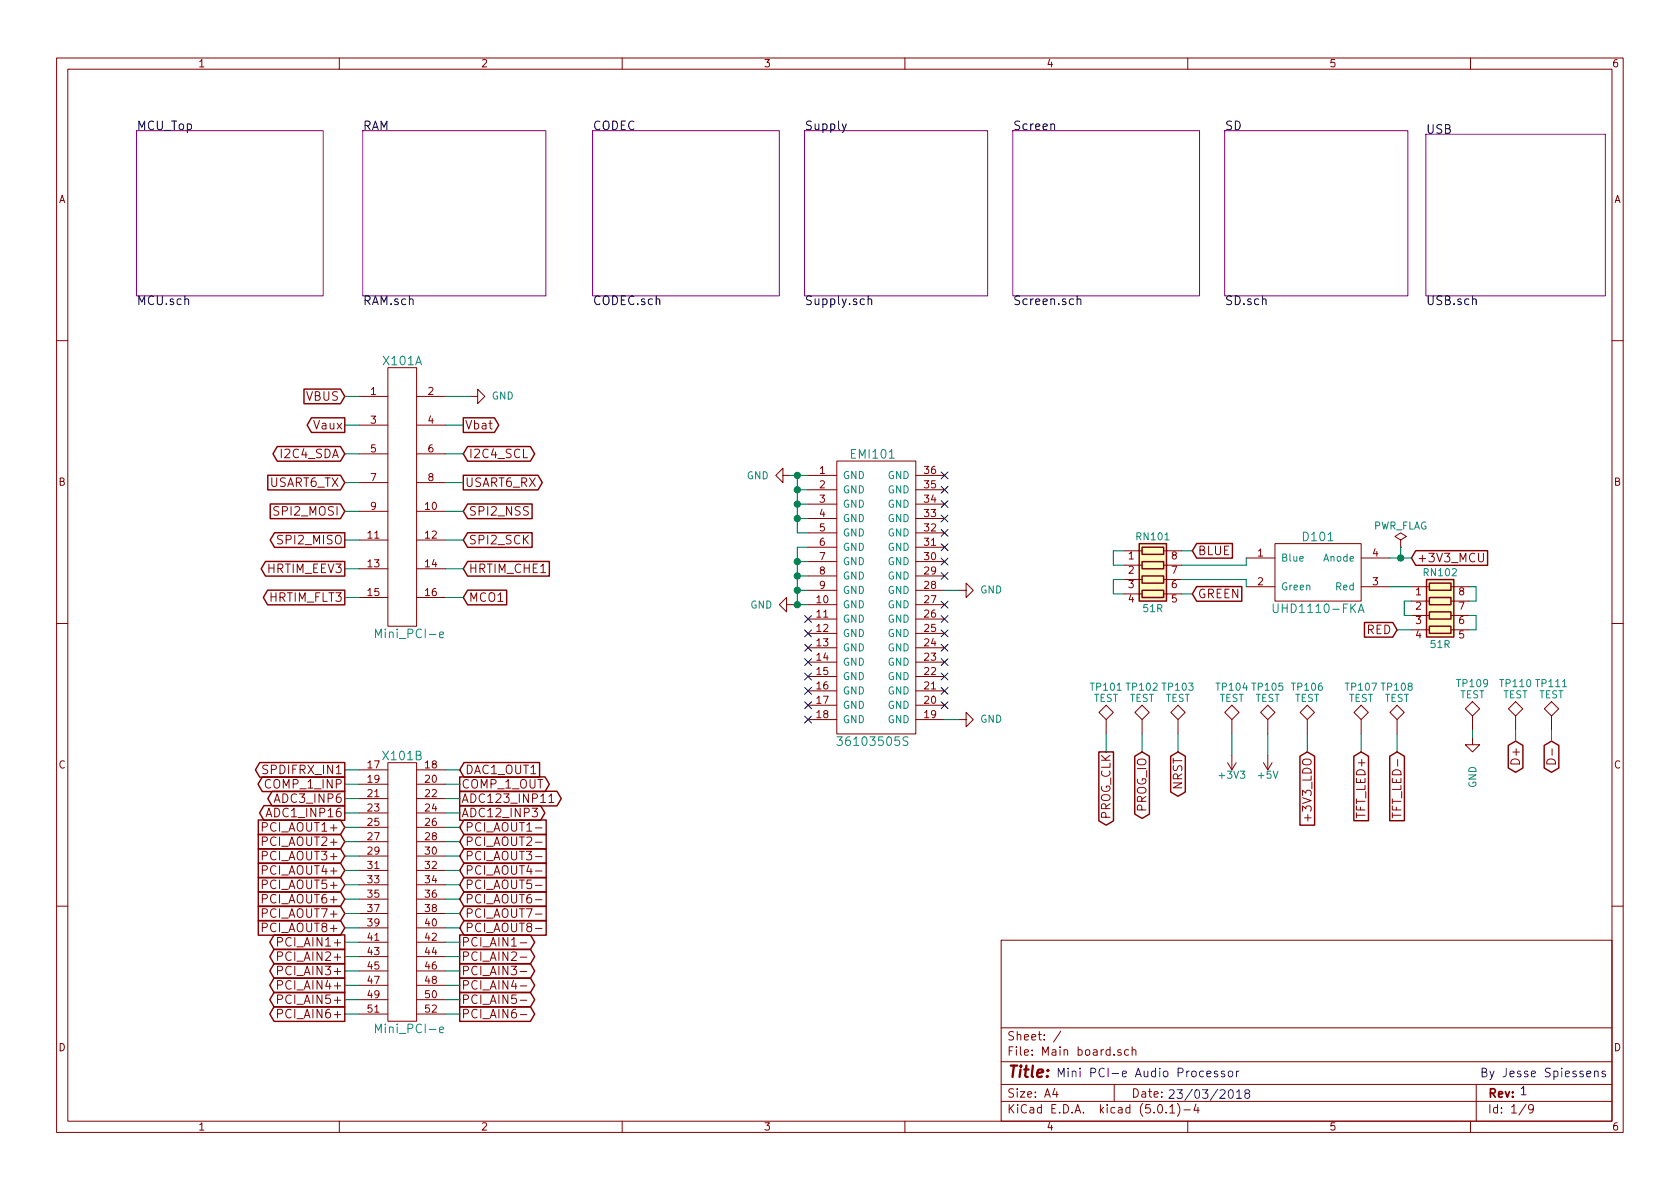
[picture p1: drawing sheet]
EESchema Schematic File Version 2
LIBS:power
LIBS:device
LIBS:switches
LIBS:relays
LIBS:motors
LIBS:transistors
LIBS:conn
LIBS:linear
LIBS:regul
LIBS:74xx
LIBS:cmos4000
LIBS:adc-dac
LIBS:memory
LIBS:xilinx
LIBS:microcontrollers
LIBS:dsp
LIBS:microchip
LIBS:analog_switches
LIBS:motorola
LIBS:texas
LIBS:intel
LIBS:audio
LIBS:interface
LIBS:digital-audio
LIBS:philips
LIBS:display
LIBS:cypress
LIBS:siliconi
LIBS:opto
LIBS:atmel
LIBS:contrib
LIBS:valves
LIBS:STM32
LIBS:SDRAM
LIBS:CODEC
LIBS:TVS_ARRAY
LIBS:BUCK
LIBS:LDO
LIBS:BOOST
LIBS:CONNECTOR
LIBS:POWER_SW
LIBS:EMI_GASKET
LIBS:LED
LIBS:Main board-cache
EELAYER 25 0
EELAYER END
$Descr A4 11693 8268
encoding utf-8
Sheet 1 9
Title ""
Date ""
Rev ""
Comp ""
Comment1 ""
Comment2 ""
Comment3 ""
Comment4 ""
$EndDescr
$Sheet
S 950  900  1300 1150
U 5AA8D7F6
F0 "MCU_Top" 60
F1 "MCU.sch" 60
$EndSheet
$Sheet
S 2525 900  1275 1150
U 5AB077F7
F0 "RAM" 60
F1 "RAM.sch" 60
$EndSheet
$Sheet
S 4125 900  1300 1150
U 5AB6C96B
F0 "CODEC" 60
F1 "CODEC.sch" 60
$EndSheet
$Sheet
S 5600 900  1275 1150
U 5AB94A77
F0 "Supply" 60
F1 "Supply.sch" 60
$EndSheet
$Sheet
S 7050 900  1300 1150
U 5AB94C78
F0 "Screen" 60
F1 "Screen.sch" 60
$EndSheet
$Sheet
S 8525 900  1275 1150
U 5ABCB82D
F0 "SD" 60
F1 "SD.sch" 60
$EndSheet
$Sheet
S 9925 925  1250 1125
U 5ABD5B5A
F0 "USB" 60
F1 "USB.sch" 60
$EndSheet
$Comp
L Mini_PCI-e X101
U 1 1
P 2800 3450
F 0 "X101" H 2800 4400 60  0000 C CNN
F 1 "Mini_PCI-e" H 2850 2500 60  0000 C CNN
F 2 "PCI-e:Mini_PCI-e" H 2700 2950 60  0001 C CNN
F 3 "" H 2700 2950 60  0001 C CNN
	1    2800 3450
	1    0    0    -1  
$EndComp
$Comp
L Mini_PCI-e X101
U 2 1
P 2800 6200
F 0 "X101" H 2800 7150 60  0000 C CNN
F 1 "Mini_PCI-e" H 2850 5250 60  0000 C CNN
F 2 "PCI-e:Mini_PCI-e" H 2700 5700 60  0001 C CNN
F 3 "" H 2700 5700 60  0001 C CNN
	2    2800 6200
	1    0    0    -1  
$EndComp
Text GLabel 2400 2750 0    60   Input ~ 0
VBUS
Text GLabel 2400 2950 0    60   Output ~ 0
Vaux
Text GLabel 2400 3150 0    60   BiDi ~ 0
I2C4_SDA
Text GLabel 2400 3350 0    60   Input ~ 0
USART6_TX
Text GLabel 2400 3550 0    60   Input ~ 0
SPI2_MOSI
Text GLabel 2400 3750 0    60   Output ~ 0
SPI2_MISO
Text GLabel 2400 3950 0    60   Output ~ 0
HRTIM_EEV3
$Comp
L GND #PWR01
U 1 1
P 3275 2750
F 0 "#PWR01" H 3275 2500 50  0001 C CNN
F 1 "GND" V 3275 2525 50  0000 C CNN
F 2 "" H 3275 2750 50  0001 C CNN
F 3 "" H 3275 2750 50  0001 C CNN
	1    3275 2750
	0    -1   -1   0   
$EndComp
Text GLabel 3225 2950 2    60   Output ~ 0
Vbat
Text GLabel 3225 3150 2    60   BiDi ~ 0
I2C4_SCL
Text GLabel 3225 3350 2    60   Output ~ 0
USART6_RX
Text GLabel 3225 3550 2    60   Input ~ 0
SPI2_NSS
Text GLabel 3225 3750 2    60   Input ~ 0
SPI2_SCK
Text GLabel 3225 3950 2    60   Input ~ 0
HRTIM_CHE1
Text GLabel 3225 4150 2    60   Input ~ 0
MCO1
Text GLabel 3200 5450 2    60   Output ~ 0
COMP_1_OUT
Text GLabel 2400 5450 0    60   Output ~ 0
COMP_1_INP
Text GLabel 2400 5350 0    60   Output ~ 0
SPDIFRX_IN1
Text GLabel 3200 5350 2    60   Input ~ 0
DAC1_OUT1
Text GLabel 2400 5550 0    60   Output ~ 0
ADC3_INP6
Text GLabel 2400 5650 0    60   Output ~ 0
ADC1_INP16
Text GLabel 3200 5550 2    60   Output ~ 0
ADC123_INP11
Text GLabel 3200 5650 2    60   Output ~ 0
ADC12_INP3
Text GLabel 2400 6550 0    60   Output ~ 0
PCI_AIN1+
Text GLabel 2400 6650 0    60   Output ~ 0
PCI_AIN2+
Text GLabel 2400 6750 0    60   Output ~ 0
PCI_AIN3+
Text GLabel 2400 6850 0    60   Output ~ 0
PCI_AIN4+
Text GLabel 2400 6950 0    60   Output ~ 0
PCI_AIN5+
Text GLabel 2400 7050 0    60   Output ~ 0
PCI_AIN6+
Text GLabel 2400 5750 0    60   Input ~ 0
PCI_AOUT1+
Text GLabel 2400 5850 0    60   Input ~ 0
PCI_AOUT2+
Text GLabel 2400 5950 0    60   Input ~ 0
PCI_AOUT3+
Text GLabel 2400 6050 0    60   Input ~ 0
PCI_AOUT4+
Text GLabel 2400 6150 0    60   Input ~ 0
PCI_AOUT5+
Text GLabel 2400 6250 0    60   Input ~ 0
PCI_AOUT6+
Text GLabel 2400 6350 0    60   Input ~ 0
PCI_AOUT7+
Text GLabel 2400 6450 0    60   Input ~ 0
PCI_AOUT8+
Text GLabel 3200 6550 2    60   Output ~ 0
PCI_AIN1-
Text GLabel 3200 6650 2    60   Output ~ 0
PCI_AIN2-
Text GLabel 3200 6750 2    60   Output ~ 0
PCI_AIN3-
Text GLabel 3200 6850 2    60   Output ~ 0
PCI_AIN4-
Text GLabel 3200 6950 2    60   Output ~ 0
PCI_AIN5-
Text GLabel 3200 7050 2    60   Output ~ 0
PCI_AIN6-
Text GLabel 3200 5750 2    60   Input ~ 0
PCI_AOUT1-
Text GLabel 3200 5850 2    60   Input ~ 0
PCI_AOUT2-
Text GLabel 3200 5950 2    60   Input ~ 0
PCI_AOUT3-
Text GLabel 3200 6050 2    60   Input ~ 0
PCI_AOUT4-
Text GLabel 3200 6150 2    60   Input ~ 0
PCI_AOUT5-
Text GLabel 3200 6250 2    60   Input ~ 0
PCI_AOUT6-
Text GLabel 3200 6350 2    60   Input ~ 0
PCI_AOUT7-
Text GLabel 3200 6450 2    60   Input ~ 0
PCI_AOUT8-
$Comp
L 36103505S EMI101
U 1 1
P 6075 4150
F 0 "EMI101" H 6075 5150 60  0000 C CNN
F 1 "36103505S" H 6075 3150 60  0000 C CNN
F 2 "EMI:36103505S" H 5575 3950 60  0001 C CNN
F 3 "" H 5575 3950 60  0001 C CNN
	1    6075 4150
	1    0    0    -1  
$EndComp
$Comp
L GND #PWR02
U 1 1
P 5500 3300
F 0 "#PWR02" H 5500 3050 50  0001 C CNN
F 1 "GND" V 5500 3075 50  0000 C CNN
F 2 "" H 5500 3300 50  0001 C CNN
F 3 "" H 5500 3300 50  0001 C CNN
	1    5500 3300
	0    1    1    0   
$EndComp
$Comp
L GND #PWR03
U 1 1
P 5525 4200
F 0 "#PWR03" H 5525 3950 50  0001 C CNN
F 1 "GND" V 5525 3975 50  0000 C CNN
F 2 "" H 5525 4200 50  0001 C CNN
F 3 "" H 5525 4200 50  0001 C CNN
	1    5525 4200
	0    1    1    0   
$EndComp
$Comp
L GND #PWR04
U 1 1
P 6675 5000
F 0 "#PWR04" H 6675 4750 50  0001 C CNN
F 1 "GND" V 6675 4775 50  0000 C CNN
F 2 "" H 6675 5000 50  0001 C CNN
F 3 "" H 6675 5000 50  0001 C CNN
	1    6675 5000
	0    -1   -1   0   
$EndComp
$Comp
L GND #PWR05
U 1 1
P 6675 4100
F 0 "#PWR05" H 6675 3850 50  0001 C CNN
F 1 "GND" V 6675 3875 50  0000 C CNN
F 2 "" H 6675 4100 50  0001 C CNN
F 3 "" H 6675 4100 50  0001 C CNN
	1    6675 4100
	0    -1   -1   0   
$EndComp
$Comp
L LED_BGRA D101
U 1 1
P 9175 3975
F 0 "D101" H 9175 4225 60  0000 C CNN
F 1 "UHD1110-FKA" H 9175 3725 60  0000 C CNN
F 2 "LED:PLCC-4_1x1mm" H 8875 3975 60  0001 C CNN
F 3 "" H 8875 3975 60  0001 C CNN
	1    9175 3975
	1    0    0    -1  
$EndComp
$Comp
L R_Pack04 RN101
U 1 1
P 8025 4025
F 0 "RN101" V 7725 4025 50  0000 C CNN
F 1 "51R" V 8225 4025 50  0000 C CNN
F 2 "Resistor:0603_RN4" V 8300 4025 50  0001 C CNN
F 3 "" H 8025 4025 50  0001 C CNN
	1    8025 4025
	0    1    1    0   
$EndComp
Text GLabel 8300 3825 2    60   Input ~ 0
BLUE
Text GLabel 8300 4125 2    60   Input ~ 0
GREEN
$Comp
L R_Pack04 RN102
U 1 1
P 10025 4275
F 0 "RN102" V 9725 4275 50  0000 C CNN
F 1 "51R" V 10225 4275 50  0000 C CNN
F 2 "Resistor:0603_RN4" V 10300 4275 50  0001 C CNN
F 3 "" H 10025 4275 50  0001 C CNN
	1    10025 4275
	0    1    1    0   
$EndComp
Text GLabel 9725 4375 0    60   Input ~ 0
RED
Text GLabel 2400 4150 0    60   Output ~ 0
HRTIM_FLT3
Text Notes 8125 7650 0    60   ~ 0
23/03/2018
Text Notes 10575 7625 0    60   ~ 0
1
Text Notes 7350 7500 0    60   ~ 0
Mini PCI-e Audio Processor
Text Notes 10300 7500 0    60   ~ 0
By Jesse Spiessens
NoConn ~ 5625 4300
NoConn ~ 5625 4400
NoConn ~ 5625 4500
NoConn ~ 5625 4600
NoConn ~ 5625 4700
NoConn ~ 5625 4800
NoConn ~ 5625 4900
NoConn ~ 5625 5000
NoConn ~ 6575 3300
NoConn ~ 6575 3400
NoConn ~ 6575 3500
NoConn ~ 6575 3600
NoConn ~ 6575 3700
NoConn ~ 6575 3800
NoConn ~ 6575 3900
NoConn ~ 6575 4000
NoConn ~ 6575 4200
NoConn ~ 6575 4300
NoConn ~ 6575 4400
NoConn ~ 6575 4500
NoConn ~ 6575 4600
NoConn ~ 6575 4700
NoConn ~ 6575 4800
NoConn ~ 6575 4900
$Comp
L PWR_FLAG #FLG06
U 1 1
P 9750 3800
F 0 "#FLG06" H 9750 3875 50  0001 C CNN
F 1 "PWR_FLAG" H 9750 3950 50  0000 C CNN
F 2 "" H 9750 3800 50  0001 C CNN
F 3 "" H 9750 3800 50  0001 C CNN
	1    9750 3800
	1    0    0    -1  
$EndComp
Wire Wire Line
	2400 2750 2500 2750
Wire Wire Line
	2500 2950 2400 2950
Wire Wire Line
	3100 2750 3275 2750
Wire Wire Line
	3100 2950 3225 2950
Wire Wire Line
	2400 3150 2500 3150
Wire Wire Line
	2400 3350 2500 3350
Wire Wire Line
	2400 3550 2500 3550
Wire Wire Line
	2400 3750 2500 3750
Wire Wire Line
	2400 3950 2500 3950
Wire Wire Line
	3100 4150 3225 4150
Wire Wire Line
	3100 3950 3225 3950
Wire Wire Line
	3100 3750 3225 3750
Wire Wire Line
	3100 3550 3225 3550
Wire Wire Line
	3100 3350 3225 3350
Wire Wire Line
	3100 3150 3225 3150
Wire Wire Line
	2400 5350 2500 5350
Wire Wire Line
	2400 5450 2500 5450
Wire Wire Line
	2400 5550 2500 5550
Wire Wire Line
	2400 5650 2500 5650
Wire Wire Line
	2400 5750 2500 5750
Wire Wire Line
	2400 5850 2500 5850
Wire Wire Line
	2400 5950 2500 5950
Wire Wire Line
	2400 6050 2500 6050
Wire Wire Line
	2400 6150 2500 6150
Wire Wire Line
	2400 6250 2500 6250
Wire Wire Line
	2400 6350 2500 6350
Wire Wire Line
	2400 6450 2500 6450
Wire Wire Line
	2400 6550 2500 6550
Wire Wire Line
	2400 6650 2500 6650
Wire Wire Line
	2400 6750 2500 6750
Wire Wire Line
	2400 6850 2500 6850
Wire Wire Line
	2400 6950 2500 6950
Wire Wire Line
	2400 7050 2500 7050
Wire Wire Line
	3100 7050 3200 7050
Wire Wire Line
	3100 6950 3200 6950
Wire Wire Line
	3100 6850 3200 6850
Wire Wire Line
	3100 6750 3200 6750
Wire Wire Line
	3100 6650 3200 6650
Wire Wire Line
	3100 6550 3200 6550
Wire Wire Line
	3100 6450 3200 6450
Wire Wire Line
	3100 6350 3200 6350
Wire Wire Line
	3100 6250 3200 6250
Wire Wire Line
	3100 6150 3200 6150
Wire Wire Line
	3100 6050 3200 6050
Wire Wire Line
	3100 5950 3200 5950
Wire Wire Line
	3100 5850 3200 5850
Wire Wire Line
	3100 5750 3200 5750
Wire Wire Line
	3100 5650 3200 5650
Wire Wire Line
	3100 5550 3200 5550
Wire Wire Line
	3100 5450 3200 5450
Wire Wire Line
	3100 5350 3200 5350
Wire Wire Line
	5500 3300 5625 3300
Wire Wire Line
	6575 4100 6675 4100
Wire Wire Line
	6575 5000 6675 5000
Wire Wire Line
	5525 4200 5625 4200
Wire Wire Line
	7825 4125 7750 4125
Wire Wire Line
	7750 4125 7750 4025
Wire Wire Line
	7750 4025 7825 4025
Wire Wire Line
	7825 3925 7750 3925
Wire Wire Line
	7750 3925 7750 3825
Wire Wire Line
	7750 3825 7825 3825
Wire Wire Line
	8225 4025 8675 4025
Wire Wire Line
	8675 3925 8675 3875
Wire Wire Line
	8225 3925 8675 3925
Wire Wire Line
	8675 4025 8675 4075
Wire Wire Line
	8225 4125 8300 4125
Wire Wire Line
	8225 3825 8300 3825
Wire Wire Line
	9675 4075 9825 4075
Wire Wire Line
	10225 4075 10275 4075
Wire Wire Line
	10275 4075 10275 4175
Wire Wire Line
	10275 4175 10225 4175
Wire Wire Line
	9825 4175 9775 4175
Wire Wire Line
	9775 4175 9775 4275
Wire Wire Line
	9775 4275 9825 4275
Wire Wire Line
	10225 4275 10275 4275
Wire Wire Line
	10275 4275 10275 4375
Wire Wire Line
	10275 4375 10225 4375
Wire Wire Line
	9725 4375 9825 4375
Wire Wire Line
	9675 3875 9825 3875
Wire Wire Line
	2400 4150 2500 4150
Wire Wire Line
	9750 3800 9750 3875
Connection ~ 9750 3875
Wire Wire Line
	5550 3300 5550 3700
Wire Wire Line
	5550 3400 5625 3400
Connection ~ 5550 3300
Wire Wire Line
	5550 3500 5625 3500
Connection ~ 5550 3400
Wire Wire Line
	5550 3600 5625 3600
Connection ~ 5550 3500
Wire Wire Line
	5550 3700 5625 3700
Connection ~ 5550 3600
Wire Wire Line
	5625 4100 5550 4100
Wire Wire Line
	5550 3800 5550 4200
Connection ~ 5550 4200
Wire Wire Line
	5625 4000 5550 4000
Connection ~ 5550 4100
Wire Wire Line
	5625 3900 5550 3900
Connection ~ 5550 4000
Wire Wire Line
	5625 3800 5550 3800
Connection ~ 5550 3900
Text GLabel 9825 3875 2    60   Input ~ 0
+3V3_MCU
$Comp
L TEST TP101
U 1 1
P 7700 5100
F 0 "TP101" H 7700 5400 50  0000 C BNN
F 1 "TEST" H 7700 5350 50  0000 C CNN
F 2 "Measurement_Points:Measurement_Point_Round-SMD-Pad_Small" H 7700 5100 50  0001 C CNN
F 3 "" H 7700 5100 50  0001 C CNN
	1    7700 5100
	1    0    0    -1  
$EndComp
$Comp
L TEST TP102
U 1 1
P 7950 5100
F 0 "TP102" H 7950 5400 50  0000 C BNN
F 1 "TEST" H 7950 5350 50  0000 C CNN
F 2 "Measurement_Points:Measurement_Point_Round-SMD-Pad_Small" H 7950 5100 50  0001 C CNN
F 3 "" H 7950 5100 50  0001 C CNN
	1    7950 5100
	1    0    0    -1  
$EndComp
$Comp
L TEST TP103
U 1 1
P 8200 5100
F 0 "TP103" H 8200 5400 50  0000 C BNN
F 1 "TEST" H 8200 5350 50  0000 C CNN
F 2 "Measurement_Points:Measurement_Point_Round-SMD-Pad_Small" H 8200 5100 50  0001 C CNN
F 3 "" H 8200 5100 50  0001 C CNN
	1    8200 5100
	1    0    0    -1  
$EndComp
$Comp
L TEST TP104
U 1 1
P 8575 5100
F 0 "TP104" H 8575 5400 50  0000 C BNN
F 1 "TEST" H 8575 5350 50  0000 C CNN
F 2 "Measurement_Points:Measurement_Point_Round-SMD-Pad_Small" H 8575 5100 50  0001 C CNN
F 3 "" H 8575 5100 50  0001 C CNN
	1    8575 5100
	1    0    0    -1  
$EndComp
$Comp
L TEST TP105
U 1 1
P 8825 5100
F 0 "TP105" H 8825 5400 50  0000 C BNN
F 1 "TEST" H 8825 5350 50  0000 C CNN
F 2 "Measurement_Points:Measurement_Point_Round-SMD-Pad_Small" H 8825 5100 50  0001 C CNN
F 3 "" H 8825 5100 50  0001 C CNN
	1    8825 5100
	1    0    0    -1  
$EndComp
$Comp
L TEST TP106
U 1 1
P 9100 5100
F 0 "TP106" H 9100 5400 50  0000 C BNN
F 1 "TEST" H 9100 5350 50  0000 C CNN
F 2 "Measurement_Points:Measurement_Point_Round-SMD-Pad_Small" H 9100 5100 50  0001 C CNN
F 3 "" H 9100 5100 50  0001 C CNN
	1    9100 5100
	1    0    0    -1  
$EndComp
$Comp
L TEST TP107
U 1 1
P 9475 5100
F 0 "TP107" H 9475 5400 50  0000 C BNN
F 1 "TEST" H 9475 5350 50  0000 C CNN
F 2 "Measurement_Points:Measurement_Point_Round-SMD-Pad_Small" H 9475 5100 50  0001 C CNN
F 3 "" H 9475 5100 50  0001 C CNN
	1    9475 5100
	1    0    0    -1  
$EndComp
$Comp
L TEST TP108
U 1 1
P 9725 5100
F 0 "TP108" H 9725 5400 50  0000 C BNN
F 1 "TEST" H 9725 5350 50  0000 C CNN
F 2 "Measurement_Points:Measurement_Point_Round-SMD-Pad_Small" H 9725 5100 50  0001 C CNN
F 3 "" H 9725 5100 50  0001 C CNN
	1    9725 5100
	1    0    0    -1  
$EndComp
$Comp
L TEST TP109
U 1 1
P 10250 5075
F 0 "TP109" H 10250 5375 50  0000 C BNN
F 1 "TEST" H 10250 5325 50  0000 C CNN
F 2 "Measurement_Points:Measurement_Point_Round-SMD-Pad_Small" H 10250 5075 50  0001 C CNN
F 3 "" H 10250 5075 50  0001 C CNN
	1    10250 5075
	1    0    0    -1  
$EndComp
Text GLabel 7700 5225 3    60   Output ~ 0
PROG_CLK
Text GLabel 7950 5225 3    60   BiDi ~ 0
PROG_IO
Text GLabel 8200 5225 3    60   BiDi ~ 0
NRST
$Comp
L GND #PWR07
U 1 1
P 10250 5125
F 0 "#PWR07" H 10250 4875 50  0001 C CNN
F 1 "GND" V 10250 4850 50  0000 C CNN
F 2 "" H 10250 5125 50  0001 C CNN
F 3 "" H 10250 5125 50  0001 C CNN
	1    10250 5125
	1    0    0    -1  
$EndComp
Wire Wire Line
	10250 5075 10250 5125
Wire Wire Line
	7700 5100 7700 5225
Wire Wire Line
	7950 5100 7950 5225
Wire Wire Line
	8200 5100 8200 5225
$Comp
L +3V3 #PWR08
U 1 1
P 8575 5250
F 0 "#PWR08" H 8575 5100 50  0001 C CNN
F 1 "+3V3" H 8575 5390 50  0000 C CNN
F 2 "" H 8575 5250 50  0001 C CNN
F 3 "" H 8575 5250 50  0001 C CNN
	1    8575 5250
	-1   0    0    1   
$EndComp
Wire Wire Line
	8575 5250 8575 5100
$Comp
L +5V #PWR09
U 1 1
P 8825 5250
F 0 "#PWR09" H 8825 5100 50  0001 C CNN
F 1 "+5V" H 8825 5390 50  0000 C CNN
F 2 "" H 8825 5250 50  0001 C CNN
F 3 "" H 8825 5250 50  0001 C CNN
	1    8825 5250
	-1   0    0    1   
$EndComp
Wire Wire Line
	8825 5100 8825 5250
Text GLabel 9100 5225 3    60   Input ~ 0
+3V3_LDO
Wire Wire Line
	9100 5100 9100 5225
Text GLabel 9475 5225 3    60   Input ~ 0
TFT_LED+
Text GLabel 9725 5225 3    60   Input ~ 0
TFT_LED-
Wire Wire Line
	9475 5225 9475 5100
Wire Wire Line
	9725 5100 9725 5225
$Comp
L TEST TP110
U 1 1
P 10550 5075
F 0 "TP110" H 10550 5375 50  0000 C BNN
F 1 "TEST" H 10550 5325 50  0000 C CNN
F 2 "Measurement_Points:Measurement_Point_Round-SMD-Pad_Small" H 10550 5075 50  0001 C CNN
F 3 "" H 10550 5075 50  0001 C CNN
	1    10550 5075
	1    0    0    -1  
$EndComp
$Comp
L TEST TP111
U 1 1
P 10800 5075
F 0 "TP111" H 10800 5375 50  0000 C BNN
F 1 "TEST" H 10800 5325 50  0000 C CNN
F 2 "Measurement_Points:Measurement_Point_Round-SMD-Pad_Small" H 10800 5075 50  0001 C CNN
F 3 "" H 10800 5075 50  0001 C CNN
	1    10800 5075
	1    0    0    -1  
$EndComp
Text GLabel 10550 5150 3    60   BiDi ~ 0
D+
Text GLabel 10800 5150 3    60   BiDi ~ 0
D-
Wire Wire Line
	10550 5150 10550 5075
Wire Wire Line
	10800 5150 10800 5075
$EndSCHEMATC
